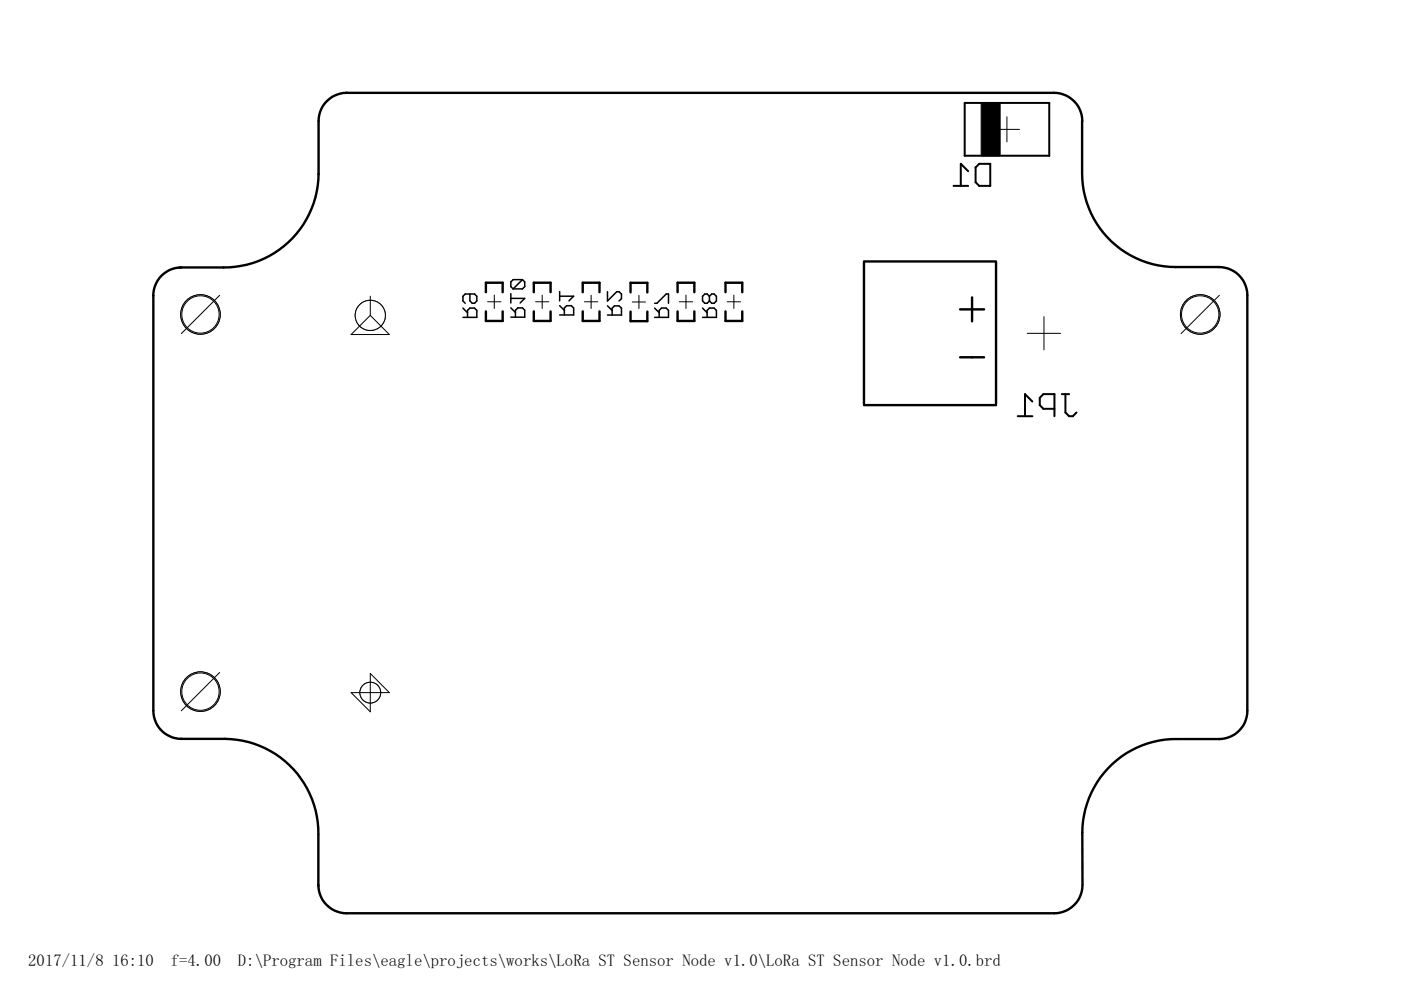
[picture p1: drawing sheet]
<svg xmlns="http://www.w3.org/2000/svg" width="297mm" height="210mm" viewBox="0 0 297 210" stroke-linecap="round" stroke-linejoin="round" font-family="sans-serif">
<g fill="none" stroke="#000" stroke-width=".21">
<path d="M210.8 27.4h5.4M213.5 24.8v5.3M103.4 64h2.8M104.8 62.6v2.8M113.6 64h2.8M115 62.6v2.8M123.9 64h2.8M125.3 62.6v2.8M134 64h2.9M135.5 62.6v2.8M144 64h2.9M145.4 62.6v2.8"/>
<path d="M154.2 64h2.8M155.6 62.6v2.8M217.8 70.7h7.1M221.3 67.1v7.1"/>
<circle cx="254.5" cy="66.7" r="4.2"/>
</g>
<g fill="none" stroke="#000" stroke-width=".32">
<path d="M110.8 59.3l.5 .5v1l-.5 .5h-2M110.8 59.3h-2l-.5 .5v1l.5 .5M110.8 59.3l-2 2M98.1 67.3h3v-1.5l-.5-.5h-1l-.5 .5v1.5M98.1 65.3l1 1M99.6 62.3v1.5l.5 .5h.5l.5-.5v-1l-.5-.5h-2l-.5 .5v1l.5 .5M108.3 67.2h3v-1.4l-.5-.5h-1l-.5 .5v1.4M108.3 65.3l1 1M108.3 63.3h3l-1 .9M108.3 62.3v1.9M118.7 66.8h2.9v-1.5l-.5-.5h-1l-.4 .5v1.5M118.7 64.8l1 1"/>
<path d="M118.7 62.8h2.9l-1 1M118.7 61.8v2M128.8 66.8h3v-1.5l-.5-.4h-1l-.5 .4v1.5M128.8 61.8v2l2-2h.5l.5 .5v1l-.5 .5M128.8 64.9l1 .9M138.8 67.3h2.9v-1.5l-.5-.5h-.9l-.5 .5v1.5M138.8 64.3h.5l1.9-2h.5v2M138.8 65.3l1 1M148.9 67.3h3v-1.5l-.5-.5h-1l-.5 .5v1.5M148.9 65.3l1 1M150.4 62.8l-.5-.5h-.5l-.5 .5v1l.5 .5h.5l.5-.5M150.4 62.8l.5-.5h.5l.5 .5v1l-.5 .5h-.5l-.5-.5"/>
<path d="M150.4 62.8v1"/>
</g>
<path d="M202.2 39.4h3.1M204.5 21.8h18v11.2h-18zM205.3 36.3l-1.6-1.6v4.7M207.6 34.7h2.4v4.7h-2.4l-.8-.8v-3.1zM215.8 88.2h3.1M218.9 85.1l-1.6-1.5v4.6M223.6 86.7h-2.4l-.7-.8v-1.6l.7-.7h2.4v4.6M225.1 83.6h1.6M225.9 83.6v3.9l.8 .7h.8l.7-.7" fill="none" stroke="#000" stroke-width=".42"/>
<path d="M208 21.8h4v11.2h-4z" fill="#000" stroke="#000" stroke-width=".21"/>
<g fill="none" stroke="#000" stroke-width=".51">
<path d="M183.2 55.4h28M183.2 55.7v30M211.2 55.7v30M103 62v-2.1h3.6v2.1M103 66v2.1h3.6v-2.1M113.2 62v-2.1h3.5v2.1M113.2 66v2.1h3.5v-2.1M123.5 62v-2.1h3.6v2.1M123.5 66v2.1h3.6v-2.1M133.7 62v-2h3.5v2M133.7 66.1v2h3.5v-2M143.7 62v-2.1h3.5v2.1"/>
<path d="M143.7 66v2.1h3.5v-2.1M153.8 62v-2.1h3.6v2.1M153.8 66v2.1h3.6v-2.1M203.6 65.6h5M203.6 75.8h5M206.1 63.1v5M183.2 85.9h28"/>
</g>
<circle cx="254.5" cy="66.7" r="4.2" fill="#fff" stroke="#000" stroke-width=".21"/>
<circle cx="42.5" cy="66.7" r="4.2" fill="none" stroke="#000" stroke-width=".21"/>
<circle cx="42.5" cy="66.7" r="4.2" fill="#fff" stroke="#000" stroke-width=".21"/>
<circle cx="42.5" cy="146.6" r="4.2" fill="none" stroke="#000" stroke-width=".21"/>
<circle cx="42.5" cy="146.6" r="4.2" fill="#fff" stroke="#000" stroke-width=".21"/>
<circle cx="78.5" cy="66.9" r="3.2" fill="none" stroke="#000" stroke-width=".21"/>
<circle cx="78.5" cy="66.9" r="3.2" fill="#fff" stroke="#000" stroke-width=".21"/>
<circle cx="78.5" cy="146.9" r="2.2" fill="none" stroke="#000" stroke-width=".21"/>
<circle cx="78.5" cy="146.9" r="2.2" fill="#fff" stroke="#000" stroke-width=".21"/>
<g fill="none" stroke="#000" stroke-width=".51">
<path d="M73.5 19.7h150a6 6 0 0 1 6 6M73.5 19.7a6 6 0 0 0-6 6v11.2M67.5 36.8a20 20 0 0 1-20.1 19.9M229.4 36.7a19.9 19.9 0 0 0 19.8 19.9h9.3a6 6 0 0 1 6 6v88M229.4 25.7v10.9M38.1 56.7h9.3M38.5 56.7a6 6 0 0 0-6 6M32.5 62.7v87.9M32.5 150.7a6 6 0 0 0 6 6M38.4 156.7h9.3a20 20 0 0 1 19.8 20.2M249.5 156.7a19.9 19.9 0 0 0-20 19.8v11M264.5 150.7a6 6 0 0 1-6 6h-8.9"/>
<path d="M67.5 177v10.9M67.5 187.6a6 6 0 0 0 6 6h150a6 6 0 0 0 6-6"/>
</g>
<g fill="none" stroke="#000" stroke-width=".21">
<path d="M46.6 62.6l-8.2 8.1M74.4 70.9l4.1-4 4 4zM78.5 62.8v4.1M258.5 62.6l-8.1 8.1M46.6 142.6l-8.2 8.1M78.5 142.8v8.1l-4.1-4h8.1z"/>
<circle cx="42.5" cy="66.7" r="4"/>
<circle cx="254.5" cy="66.7" r="4"/>
<circle cx="42.5" cy="146.6" r="4"/>
</g>
<g font-size="3.5">
<text x="6" y="204.7">2017/11/8</text>
<text x="23.8" y="204.7">16:10</text>
<text x="36.2" y="204.7">f=4.00</text>
<text x="50.4" y="204.7">D:\Program Files\eagle\projects\works\LoRa ST Sensor Node v1.0\LoRa ST Sensor Node v1.0.brd</text>
</g>
</svg>
